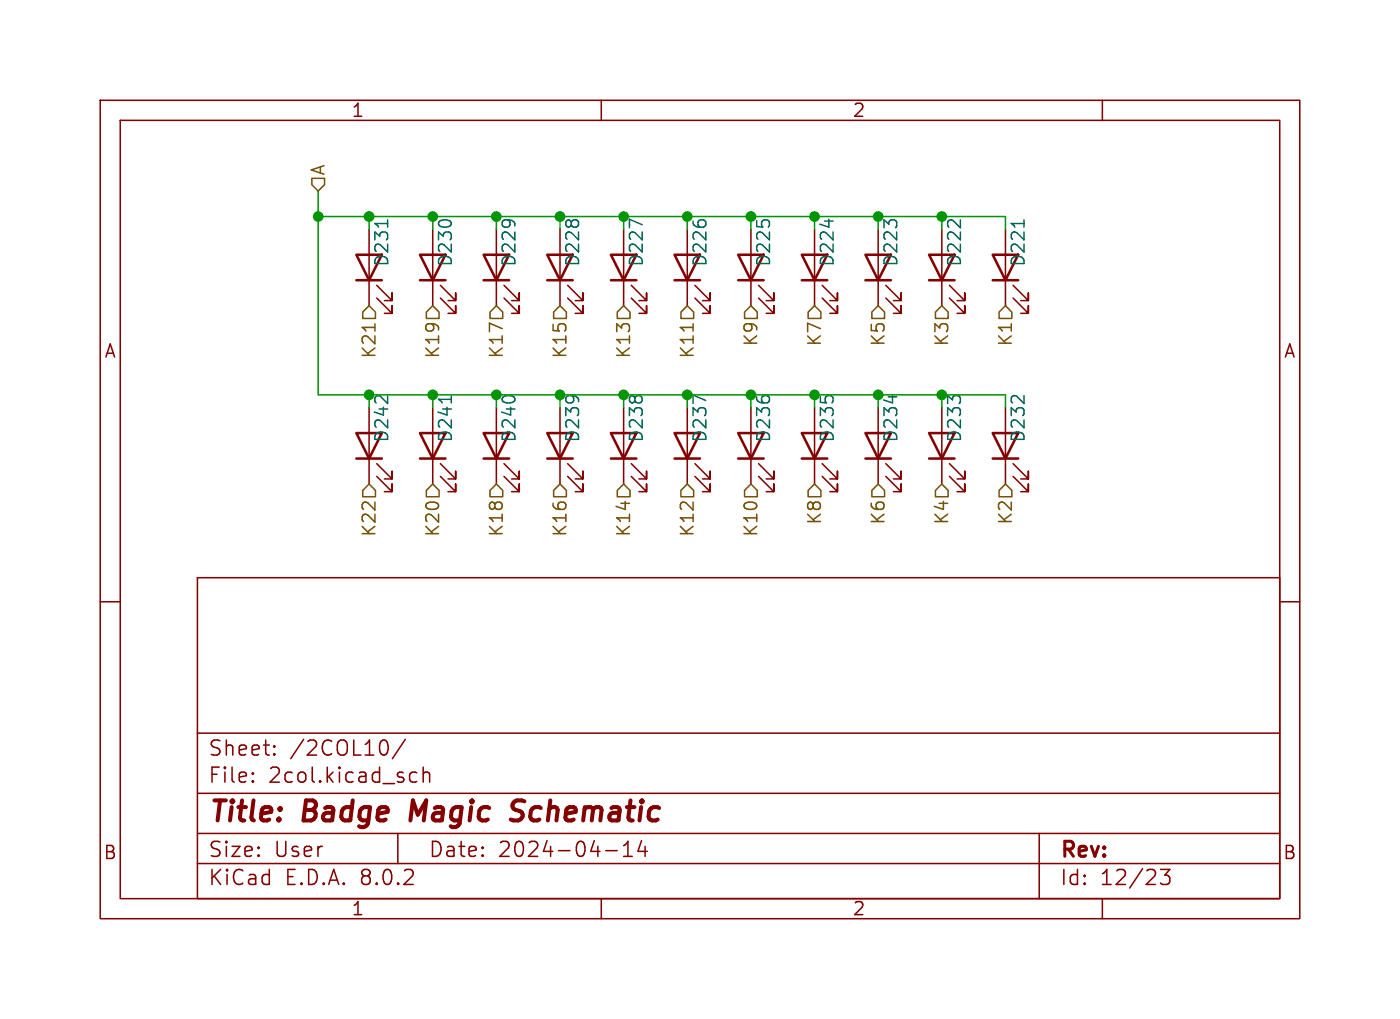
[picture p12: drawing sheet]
<svg xmlns="http://www.w3.org/2000/svg" width="140mm" height="102mm" viewBox="0 0 140 102" stroke-linecap="round" stroke-linejoin="round" font-family="sans-serif">
<g fill="none" stroke="#840000" stroke-width=".15">
<path d="M10 10h119.7v81.6h-119.7zM12 12h115.7v77.6h-115.7zM60 10v2M110 10v2M36.8 22.9v7.6M37.6 29.7l1.5 1.5v-.7v.7h-.7M37.6 28.4l1.5 1.6v-.8v.8h-.7M43.2 22.9v7.6M43.9 29.7l1.6 1.5v-.7v.7h-.8M43.9 28.4l1.6 1.6v-.8v.8h-.8M49.5 22.9v7.6M50.3 29.7l1.5 1.5v-.7v.7h-.7"/>
<path d="M50.3 28.4l1.5 1.6v-.8v.8h-.7M55.9 22.9v7.6M56.6 29.7l1.6 1.5v-.7v.7h-.8M56.6 28.4l1.6 1.6v-.8v.8h-.8M62.2 22.9v7.6M63 29.7l1.5 1.5v-.7v.7h-.7M63 28.4l1.5 1.6v-.8v.8h-.7M68.6 22.9v7.6M69.3 29.7l1.6 1.5v-.7v.7h-.8M69.3 28.4l1.6 1.6v-.8v.8h-.8M74.9 22.9v7.6M75.7 29.7l1.5 1.5v-.7v.7h-.7"/>
<path d="M75.7 28.4l1.5 1.6v-.8v.8h-.7M81.3 22.9v7.6M82 29.7l1.6 1.5v-.7v.7h-.8M82 28.4l1.6 1.6v-.8v.8h-.8M87.6 22.9v7.6M88.4 29.7l1.5 1.5v-.7v.7h-.7M88.4 28.4l1.5 1.6v-.8v.8h-.7M94 22.9v7.6M94.7 29.7l1.6 1.5v-.7v.7h-.8M94.7 28.4l1.6 1.6v-.8v.8h-.8M100.3 22.9v7.6M101.1 29.7l1.5 1.5v-.7v.7h-.7"/>
<path d="M101.1 28.4l1.5 1.6v-.8v.8h-.7M10 60h2M19.7 57.6h108v32h-108zM36.8 40.6v7.7M37.6 47.5l1.5 1.5v-.7v.7h-.7M37.6 46.2l1.5 1.6v-.8v.8h-.7M43.2 40.6v7.7M43.9 47.5l1.6 1.5v-.7v.7h-.8M43.9 46.2l1.6 1.6v-.8v.8h-.8M49.5 40.6v7.7M50.3 47.5l1.5 1.5v-.7v.7h-.7M50.3 46.2l1.5 1.6v-.8v.8h-.7"/>
<path d="M55.9 40.6v7.7M56.6 47.5l1.6 1.5v-.7v.7h-.8M56.6 46.2l1.6 1.6v-.8v.8h-.8M62.2 40.6v7.7M63 47.5l1.5 1.5v-.7v.7h-.7M63 46.2l1.5 1.6v-.8v.8h-.7M68.6 40.6v7.7M69.3 47.5l1.6 1.5v-.7v.7h-.8M69.3 46.2l1.6 1.6v-.8v.8h-.8M74.9 40.6v7.7M75.7 47.5l1.5 1.5v-.7v.7h-.7M75.7 46.2l1.5 1.6v-.8v.8h-.7"/>
<path d="M81.3 40.6v7.7M82 47.5l1.6 1.5v-.7v.7h-.8M82 46.2l1.6 1.6v-.8v.8h-.8M87.6 40.6v7.7M88.4 47.5l1.5 1.5v-.7v.7h-.7M88.4 46.2l1.5 1.6v-.8v.8h-.7M94 40.6v7.7M94.7 47.5l1.6 1.5v-.7v.7h-.8M94.7 46.2l1.6 1.6v-.8v.8h-.8M100.3 40.6v7.7M101.1 47.5l1.5 1.5v-.7v.7h-.7M101.1 46.2l1.5 1.6v-.8v.8h-.7"/>
<path d="M127.7 60h2M19.7 79.1h108M19.7 73.1h108M25.2 77.8l.1 .1-.1 .1M25.2 77.8v.1v.1M25.2 77.1v.1M25.2 77.8v.2M25.2 77.1h.1l-.1 .1M27.4 75.1v.1v.1M27.4 75.1l-.1 .1 .1 .1M27.4 74.4v.1M27.4 75.1v.2"/>
<path d="M27.4 74.4h-.1l.1 .1M38.6 73.9a1.26 1.26 0 0 1 0 1.2M40.4 73.7l-1.2 1.9M41 77.9l.2 .1 .4-.1M41 77.1l.2-.1 .4 .1M42.2 77.1a.37 .37 0 0 1 .7 .1v.8M42.2 76.5v1.5M19.7 86.1h108M19.7 83.1h108M39.7 83.1v3M60 89.6v2M60.4 84.8h1.2"/>
<path d="M62.2 85.4h.9M62.2 84.3l.5-.4v1.5M64 83.8l-.3 1.1h.9M64.4 84.4v1M103.7 83.1v6.5M110 89.6v2M115.8 86.7h.9l-.5 .6a.41 .41 0 0 1 .5 .2v.4l-.1 .2-.6 .1-.2-.2"/>
</g>
<path d="M41.2 79.8l-.2 2M52.1 79.8h-.5a.49 .49 0 0 0-.5 .4 .49 .49 0 0 0 .4 .6l.5 .1M52 81.6a.85 .85 0 0 1-1 .1" fill="none" stroke="#840000" stroke-width=".4"/>
<g fill="none" stroke="#840000" stroke-width=".25">
<path d="M35.6 25.4h2.5l-1.3 2.5zM35.6 27.9h2.5M41.9 25.4h2.5l-1.2 2.5zM41.9 27.9h2.5M48.3 25.4h2.5l-1.3 2.5zM48.3 27.9h2.5M54.6 25.4h2.5l-1.2 2.5zM54.6 27.9h2.5M61 25.4h2.5l-1.3 2.5zM61 27.9h2.5M67.3 25.4h2.5l-1.2 2.5zM67.3 27.9h2.5"/>
<path d="M73.7 25.4h2.5l-1.3 2.5zM73.7 27.9h2.5M80 25.4h2.5l-1.2 2.5zM80 27.9h2.5M86.4 25.4h2.5l-1.3 2.5zM86.4 27.9h2.5M92.7 25.4h2.5l-1.2 2.5zM92.7 27.9h2.5M99.1 25.4h2.5l-1.3 2.5zM99.1 27.9h2.5M35.6 43.2h2.5l-1.3 2.5zM35.6 45.7h2.5"/>
<path d="M41.9 43.2h2.5l-1.2 2.5zM41.9 45.7h2.5M48.3 43.2h2.5l-1.3 2.5zM48.3 45.7h2.5M54.6 43.2h2.5l-1.2 2.5zM54.6 45.7h2.5M61 43.2h2.5l-1.3 2.5zM61 45.7h2.5M67.3 43.2h2.5l-1.2 2.5zM67.3 45.7h2.5M73.7 43.2h2.5l-1.3 2.5zM73.7 45.7h2.5"/>
<path d="M80 43.2h2.5l-1.2 2.5zM80 45.7h2.5M86.4 43.2h2.5l-1.3 2.5zM86.4 45.7h2.5M92.7 43.2h2.5l-1.2 2.5zM92.7 45.7h2.5M99.1 43.2h2.5l-1.3 2.5zM99.1 45.7h2.5"/>
</g>
<path d="M38.7 21.9v.7M45 39.4v.8M64.1 22.4l-1.3-.5v.8M70.4 39.9l-1.2-.5v.8M82.7 21.9v.7M89.1 39.4v.8M102.2 21.9v.7" fill="none" stroke="#006464" stroke-width=".15"/>
<g fill="none" stroke="#725600" stroke-width=".15">
<path d="M31.1 17.8h1.3v.6l-.7 .7-.6-.7zM36.8 30.5l.7 .6v.7h-1.3v-.7zM37.4 32.3v.7M42.5 31.1l.7-.6 .6 .6v.7h-1.3zM48.9 31.1l.6-.6 .7 .6v.7h-1.3zM55.2 31.1l.7-.6 .6 .6v.7h-1.3zM62.2 30.5l.7 .6v.7h-1.3v-.7zM68.6 30.5l.6 .6v.7h-1.3v-.7zM69.2 32.3v.7M74.3 31.1l.6-.6 .7 .6v.7h-1.3zM81.3 30.5l.6 .6v.7h-1.3v-.7zM87.6 30.5l.7 .6v.7h-1.3v-.7z"/>
<path d="M93.3 31.1l.7-.6 .6 .6v.7h-1.3zM100.3 30.5l.7 .6v.7h-1.3v-.7zM36.8 48.3l.7 .6v.6h-1.3v-.6zM43.2 48.3l.6 .6v.6h-1.3v-.6zM49.5 48.3l.7 .6v.6h-1.3v-.6zM55.9 48.3l.6 .6v.6h-1.3v-.6zM62.2 48.3l.7 .6v.6h-1.3v-.6zM68.6 48.3l.6 .6v.6h-1.3v-.6zM74.3 48.9l.6-.6 .7 .6v.6h-1.3zM81.3 48.3l.6 .6v.6h-1.3v-.6zM87.6 48.3l.7 .6v.6h-1.3v-.6zM94 48.3l.6 .6v.6h-1.3v-.6z"/>
<path d="M100.3 48.3l.7 .6v.6h-1.3v-.6z"/>
</g>
<g fill="none" stroke="#009600" stroke-width=".15">
<path d="M31.7 19.1v20.3h68.6v1.2M31.7 21.6h68.6v1.3M36.8 21.6v1.3M36.8 39.4v1.2M43.2 21.6v1.3M43.2 39.4v1.2M49.5 21.6v1.3M49.5 39.4v1.2M55.9 21.6v1.3M55.9 39.4v1.2M62.2 21.6v1.3M62.2 39.4v1.2"/>
<path d="M68.6 21.6v1.3M68.6 39.4v1.2M74.9 21.6v1.3M74.9 39.4v1.2M81.3 21.6v1.3M81.3 39.4v1.2M87.6 21.6v1.3M87.6 39.4v1.2M94 21.6v1.3M94 39.4v1.2"/>
</g>
<g fill="#009600" stroke="#009600" stroke-width=".15">
<circle cx="62.2" cy="21.6" r=".46"/>
<circle cx="55.9" cy="39.4" r=".46"/>
<circle cx="74.9" cy="21.6" r=".46"/>
<circle cx="68.6" cy="21.6" r=".46"/>
<circle cx="55.9" cy="21.6" r=".46"/>
<circle cx="68.6" cy="39.4" r=".46"/>
<circle cx="62.2" cy="39.4" r=".46"/>
<circle cx="74.9" cy="39.4" r=".46"/>
<circle cx="81.3" cy="39.4" r=".46"/>
<circle cx="87.6" cy="39.4" r=".46"/>
<circle cx="81.3" cy="21.6" r=".46"/>
<circle cx="87.6" cy="21.6" r=".46"/>
<circle cx="94" cy="39.4" r=".46"/>
<circle cx="94" cy="21.6" r=".46"/>
<circle cx="36.8" cy="39.4" r=".46"/>
<circle cx="43.2" cy="39.4" r=".46"/>
<circle cx="49.5" cy="21.6" r=".46"/>
<circle cx="43.2" cy="21.6" r=".46"/>
<circle cx="36.8" cy="21.6" r=".46"/>
<circle cx="31.7" cy="21.6" r=".46"/>
<circle cx="49.5" cy="39.4" r=".46"/>
</g>
<g font-size="2.8" fill="#840000">
<text x="20.7" y="82.5">Title:</text>
<text x="30.4" y="82.5">Badge</text>
<text x="41.8" y="82.5">Magic</text>
<text x="52.7" y="82.5">Schematic</text>
</g>
<g font-size="2.1" fill="#840000">
<text x="20.7" y="75.6">Sheet:</text>
<text x="28.9" y="75.6">/2COL10/</text>
<text x="20.7" y="78.3">File:</text>
<text x="26.8" y="78.3">2col.kicad_sch</text>
<text x="20.7" y="88.5">KiCad</text>
<text x="20.7" y="85.7">Size:</text>
<text x="27.4" y="85.7">User</text>
<text x="28.4" y="88.5">E.D.A.</text>
<text x="36" y="88.5">8.0.2</text>
<text x="42.7" y="85.7">Date:</text>
<text x="49.7" y="85.7">2024-04-14</text>
<text x="105.7" y="85.9">Rev:</text>
<text x="105.7" y="88.5">Id:</text>
<text x="109.8" y="88.5">12/23</text>
</g>
<g font-size="1.8" fill="#840000">
<text x="35" y="11.9">1</text>
<text x="85" y="11.9">2</text>
<text x="10.3" y="35.9">A</text>
<text x="128" y="35.9">A</text>
<text x="10.3" y="85.9">B</text>
<text x="128" y="85.9">B</text>
<text x="35" y="91.5">1</text>
<text x="85" y="91.5">2</text>
</g>
<g font-size="1.8" fill="#725600">
<text x="32.6" y="17.6" transform="rotate(-90 32.6 17.6)">A</text>
<text x="37.7" y="35.8" transform="rotate(-90 37.7 35.8)">K21</text>
<text x="44" y="35.8" transform="rotate(-90 44 35.8)">K19</text>
<text x="50.4" y="35.8" transform="rotate(-90 50.4 35.8)">K17</text>
<text x="56.7" y="35.8" transform="rotate(-90 56.7 35.8)">K15</text>
<text x="63.1" y="35.8" transform="rotate(-90 63.1 35.8)">K13</text>
<text x="69.4" y="35.8" transform="rotate(-90 69.4 35.8)">K11</text>
<text x="75.8" y="34.6" transform="rotate(-90 75.8 34.6)">K9</text>
<text x="82.1" y="34.6" transform="rotate(-90 82.1 34.6)">K7</text>
<text x="88.5" y="34.6" transform="rotate(-90 88.5 34.6)">K5</text>
<text x="94.8" y="34.6" transform="rotate(-90 94.8 34.6)">K3</text>
<text x="101.2" y="34.6" transform="rotate(-90 101.2 34.6)">K1</text>
<text x="37.7" y="53.6" transform="rotate(-90 37.7 53.6)">K22</text>
<text x="44" y="53.6" transform="rotate(-90 44 53.6)">K20</text>
<text x="50.4" y="53.6" transform="rotate(-90 50.4 53.6)">K18</text>
<text x="56.7" y="53.6" transform="rotate(-90 56.7 53.6)">K16</text>
<text x="63.1" y="53.6" transform="rotate(-90 63.1 53.6)">K14</text>
<text x="69.4" y="53.6" transform="rotate(-90 69.4 53.6)">K12</text>
<text x="75.8" y="53.6" transform="rotate(-90 75.8 53.6)">K10</text>
<text x="82.1" y="52.4" transform="rotate(-90 82.1 52.4)">K8</text>
<text x="88.5" y="52.4" transform="rotate(-90 88.5 52.4)">K6</text>
<text x="94.8" y="52.4" transform="rotate(-90 94.8 52.4)">K4</text>
<text x="101.2" y="52.4" transform="rotate(-90 101.2 52.4)">K2</text>
</g>
<g font-size="1.8" fill="#006464">
<text x="39" y="26.7" transform="rotate(-90 39 26.7)">D231</text>
<text x="45.3" y="26.7" transform="rotate(-90 45.3 26.7)">D230</text>
<text x="51.7" y="26.7" transform="rotate(-90 51.7 26.7)">D229</text>
<text x="58" y="26.7" transform="rotate(-90 58 26.7)">D228</text>
<text x="64.4" y="26.7" transform="rotate(-90 64.4 26.7)">D227</text>
<text x="70.7" y="26.7" transform="rotate(-90 70.7 26.7)">D226</text>
<text x="77.1" y="26.7" transform="rotate(-90 77.1 26.7)">D225</text>
<text x="83.4" y="26.7" transform="rotate(-90 83.4 26.7)">D224</text>
<text x="89.8" y="26.7" transform="rotate(-90 89.8 26.7)">D223</text>
<text x="96.1" y="26.7" transform="rotate(-90 96.1 26.7)">D222</text>
<text x="102.5" y="26.7" transform="rotate(-90 102.5 26.7)">D221</text>
<text x="39" y="44.2" transform="rotate(-90 39 44.2)">D242</text>
<text x="45.3" y="44.2" transform="rotate(-90 45.3 44.2)">D241</text>
<text x="51.7" y="44.2" transform="rotate(-90 51.7 44.2)">D240</text>
<text x="58" y="44.2" transform="rotate(-90 58 44.2)">D239</text>
<text x="64.4" y="44.2" transform="rotate(-90 64.4 44.2)">D238</text>
<text x="70.7" y="44.2" transform="rotate(-90 70.7 44.2)">D237</text>
<text x="77.1" y="44.2" transform="rotate(-90 77.1 44.2)">D236</text>
<text x="83.4" y="44.2" transform="rotate(-90 83.4 44.2)">D235</text>
<text x="89.8" y="44.2" transform="rotate(-90 89.8 44.2)">D234</text>
<text x="96.1" y="44.2" transform="rotate(-90 96.1 44.2)">D233</text>
<text x="102.5" y="44.2" transform="rotate(-90 102.5 44.2)">D232</text>
</g>
</svg>
